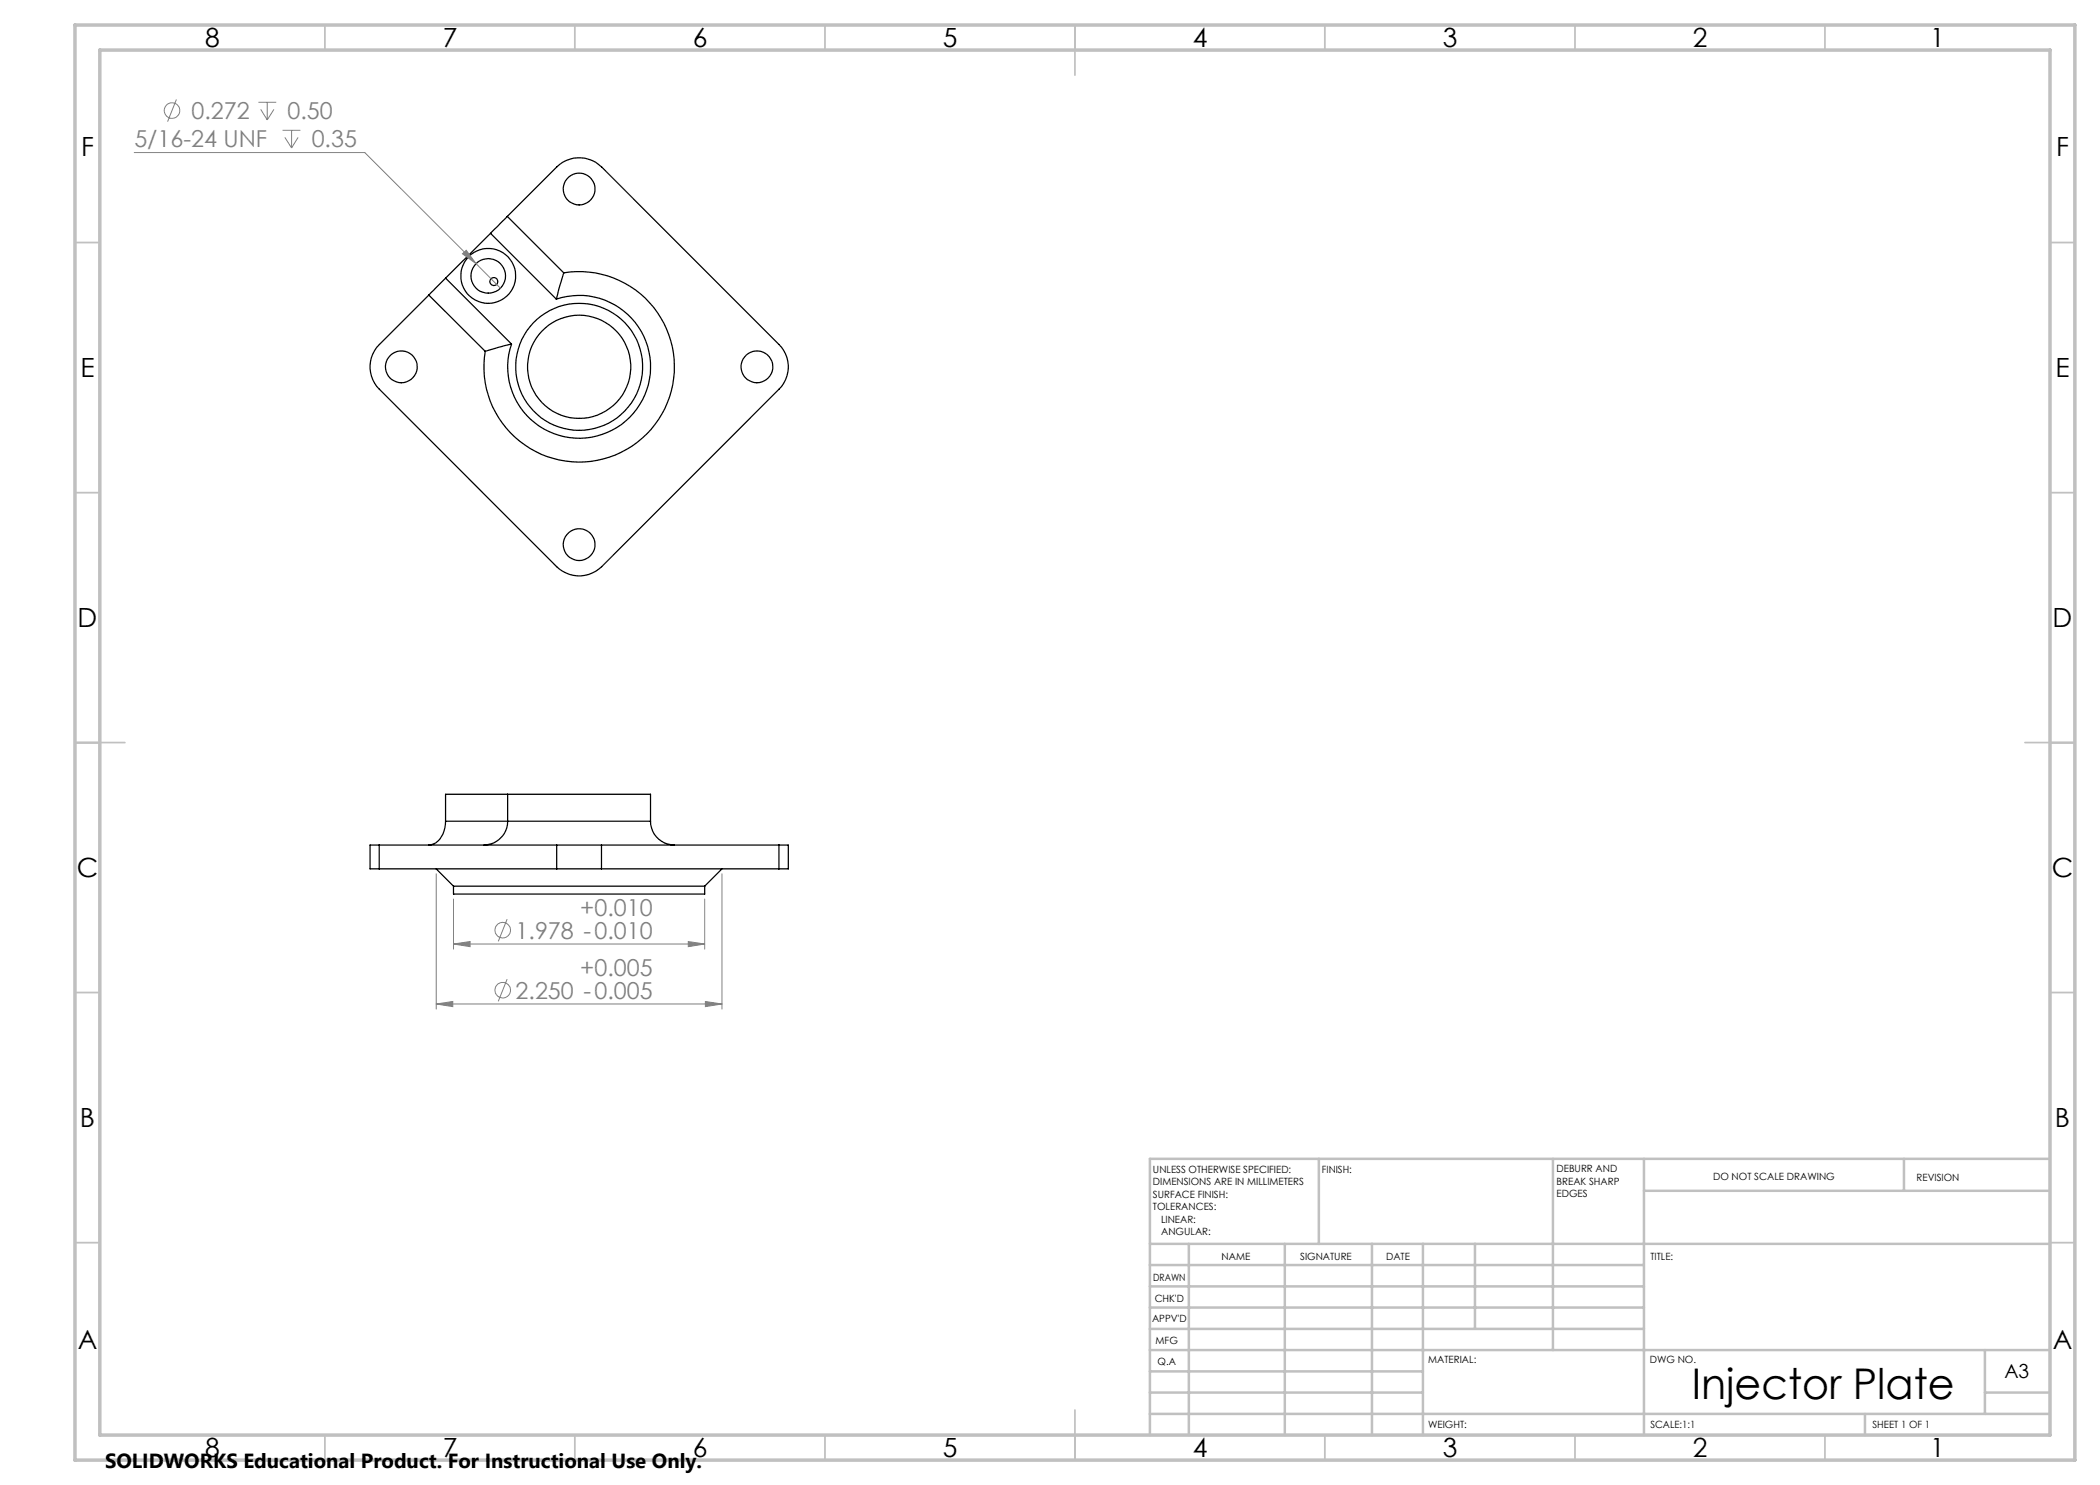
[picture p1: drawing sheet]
<svg xmlns="http://www.w3.org/2000/svg" width="420mm" height="297mm" viewBox="0 0 420 297" stroke-linecap="round" stroke-linejoin="round" font-family="sans-serif">
<g fill="none" stroke="#000" stroke-width=".25">
<path d="M85.8 59l11.2 11.3M89.1 55.6l-3.3 3.4M89.1 55.6l13.2 13.2M98.1 46.7l-9 8.9M98.1 46.7l13.2 13.1M101.5 43.3l-3.4 3.4M101.5 43.3l9.8-9.9a6.4 6.4 0 0 1 9 0l35.5 35.5a6.3 6.3 0 0 1 0 9l-35.5 35.4a6.4 6.4 0 0 1-9 0l-35.4-35.4a6.3 6.3 0 0 1 0-9l9.9-9.9M101.5 43.3l11.2 11.3M111.3 59.8a14.3 14.3 0 0 1 18.7 12 14.3 14.3 0 0 1-15.7 15.8 14.3 14.3 0 0 1-12-18.8M112.7 54.6l-1.4 5.2M112.7 54.6a19 19 0 0 1 22.2 17.7 19 19 0 0 1-20.1 20.1 19 19 0 0 1-17.8-22.1M102.3 68.8l-5.3 1.5"/>
<path d="M101.5 158.9h28.6v5.3M101.5 158.9v5.3M101.5 158.9h-12.4v5.3M75.8 169h-1.8v4.8h1.8M75.8 173.8h35.5M75.8 169h35.5M75.8 169v4.8M87.2 173.8l3.5 3.4M89.1 164.2a4.8 4.8 0 0 1-2.4 4.6l-1 .2M89.1 164.2h12.4M90.7 177.2h50.2M90.7 177.2v1.6h50.2v-1.6"/>
<path d="M101.5 164.2a4.8 4.8 0 0 1-4.7 4.8M101.5 164.2h28.6M111.3 173.8h9M111.3 169h9M111.3 169v4.8M120.3 169v4.8M120.3 173.8h35.5M120.3 169h35.5M130.1 164.2a4.8 4.8 0 0 0 4.8 4.8M144.4 173.8l-3.5 3.4M155.8 169h1.9v4.8h-1.9M155.8 169v4.8"/>
<circle cx="115.8" cy="37.8" r="3.2"/>
<circle cx="97.6" cy="55.2" r="5.5"/>
<circle cx="97.6" cy="55.2" r="3.4"/>
<circle cx="98.8" cy="56.3" r=".79"/>
<circle cx="80.3" cy="73.4" r="3.2"/>
<circle cx="115.8" cy="73.4" r="10.3"/>
<circle cx="115.8" cy="73.4" r="12.7"/>
<circle cx="151.4" cy="73.4" r="3.2"/>
<circle cx="115.8" cy="108.9" r="3.2"/>
</g>
<g fill="none" stroke="#808080" stroke-width=".2">
<path d="M35.3 19.9l-1.8 4.4M26.8 30.5h46.2l22.2 22.2M51.7 20.5h3.5M52.1 21.9l1.3 2.1M53.4 20.5v3.5M54.8 21.9l-1.4 2.1M56.5 26.1h3.6M57 27.5l1.3 2.1M58.3 26.1v3.5M59.6 27.5l-1.3 2.1M92.5 50.8l.7-.7 2 2.6zM95.2 52.7l4.9 4.9"/>
<path d="M87.2 174.8v27M90.7 179.8v10M140.9 179.8v10M144.4 174.8v27M90.7 188.8l3.3-.5v1zM90.7 188.8h50.2M101.4 183.8l-1.7 4.5M101.4 195.8l-1.7 4.5M137.7 188.3l3.2 .5-3.2 .5zM87.2 200.8l3.4-.5v1zM87.2 200.8h57.2M141.1 200.3l3.3 .5-3.3 .5z"/>
<circle cx="34.4" cy="22.1" r="1.55"/>
<circle cx="100.5" cy="186.1" r="1.55"/>
<circle cx="100.5" cy="198" r="1.55"/>
</g>
<g fill="none" stroke="#c0c0c0" stroke-width=".35">
<path d="M65 5v5M115 5v5M165 5v5M215 5v10M265 5v5M315 5v5M365 5v5M15 48.5h5M410 48.5h5M15 98.5h5M410 98.5h5M15 148.5h10"/>
<path d="M405 148.5h10M15 198.5h5M410 198.5h5M15 248.5h5M410 248.5h5M65 287v5M115 287v5M165 287v5M215 282v10M265 287v5M315 287v5M365 287v5"/>
</g>
<g fill="none" stroke="#c0c0c0" stroke-width=".5">
<path d="M263.8 231.8v17M310.6 231.8v38.2M328.8 231.8v55.2M328.8 238.2h81.2M380.8 231.8v6.4M410 231.8h-180v55.2M230 248.8h180M230 257.3h98.8M230 253h98.8M237.8 248.8v38.2M257 248.8v38.2M274.4 248.8v38.2"/>
<path d="M284.6 248.8v38.2M295 248.8v17M230 265.8h98.8M230 261.5h98.8M230 278.5h54.6M230 274.3h54.6M230 270h180M397 278.5h13M397 270v12.8M230 282.8h180M373 282.8v4.2"/>
</g>
<path d="M15 5h400v287h-400zM20 10h390v277h-390z" fill="none" stroke="#c0c0c0" stroke-width=".7"/>
<g fill="#808080">
<path d="M92.5 50.8l.7-.7 2 2.6z"/>
<path d="M137.7 188.3l3.2 .5-3.2 .5zM90.7 188.8l3.3-.5v1zM141.1 200.3l3.3 .5-3.3 .5zM87.2 200.8l3.4-.5v1z"/>
</g>
<text font-size="8.5" x="338.3" y="279.7">Injector Plate</text>
<g font-size="5.3">
<text x="41" y="9.5">8</text>
<text x="88.5" y="9.5">7</text>
<text x="138.5" y="9.5">6</text>
<text x="188.5" y="9.5">5</text>
<text x="238.5" y="9.5">4</text>
<text x="288.5" y="9.5">3</text>
<text x="338.5" y="9.5">2</text>
<text x="386" y="9.5">1</text>
<text x="16.2" y="31.2">F</text>
<text x="411.2" y="31.2">F</text>
<text x="16.1" y="75.5">E</text>
<text x="411.1" y="75.5">E</text>
<text x="15.5" y="125.5">D</text>
<text x="410.5" y="125.5">D</text>
<text x="15.4" y="175.5">C</text>
<text x="410.4" y="175.5">C</text>
<text x="16" y="225.5">B</text>
<text x="411" y="225.5">B</text>
<text x="15.5" y="269.7">A</text>
<text x="410.5" y="269.7">A</text>
<text x="41" y="291.5">8</text>
<text x="88.5" y="291.5">7</text>
<text x="138.5" y="291.5">6</text>
<text x="188.5" y="291.5">5</text>
<text x="238.5" y="291.5">4</text>
<text x="288.5" y="291.5">3</text>
<text x="338.5" y="291.5">2</text>
<text x="386" y="291.5">1</text>
</g>
<g font-size="4.7" fill="#808080">
<text x="38.3" y="23.8">0.272</text>
<text x="57.5" y="23.8">0.50</text>
<text x="26.9" y="29.4">5/16-24 UNF</text>
<text x="62.3" y="29.4">0.35</text>
<text x="116.1" y="183.3">+0.010</text>
<text x="103.1" y="187.7">1.978 -0.010</text>
<text x="116.1" y="195.3">+0.005</text>
<text x="103.1" y="199.7">2.250 -0.005</text>
</g>
<text font-size="4.1" x="21" y="293.7">SOLIDWORKS Educational Product. For Instructional Use Only.</text>
<text font-size="3.9" x="400.9" y="275.5">A3</text>
<g font-size="2">
<text x="230.6" y="234.6">UNLESS OTHERWISE SPECIFIED:</text>
<text x="230.6" y="237.1">DIMENSIONS ARE IN MILLIMETERS</text>
<text x="230.6" y="239.6">SURFACE FINISH:</text>
<text x="264.4" y="234.6">FINISH:</text>
<text x="311.3" y="234.5">DEBURR AND</text>
<text x="311.3" y="237">BREAK SHARP</text>
<text x="311.3" y="239.5">EDGES</text>
<text x="342.6" y="236">DO NOT SCALE DRAWING</text>
<text x="383.3" y="236.2">REVISION</text>
<text x="230.6" y="242.1">TOLERANCES:</text>
<text x="232.2" y="244.6">LINEAR:</text>
<text x="232.2" y="247.1">ANGULAR:</text>
<text x="244.3" y="252">NAME</text>
<text x="260" y="251.9">SIGNATURE</text>
<text x="277.2" y="251.9">DATE</text>
<text x="330.1" y="251.9">TITLE:</text>
<text x="230.6" y="256.1">DRAWN</text>
<text x="230.9" y="260.3">CHK'D</text>
<text x="230.4" y="264.4">APPV'D</text>
<text x="231.1" y="268.8">MFG</text>
<text x="231.5" y="273">Q.A</text>
<text x="285.6" y="272.5">MATERIAL:</text>
<text x="330" y="272.5">DWG NO.</text>
<text x="285.6" y="285.5">WEIGHT:</text>
<text x="330.1" y="285.6">SCALE:1:1</text>
<text x="374.5" y="285.6">SHEET 1 OF 1</text>
</g>
</svg>
